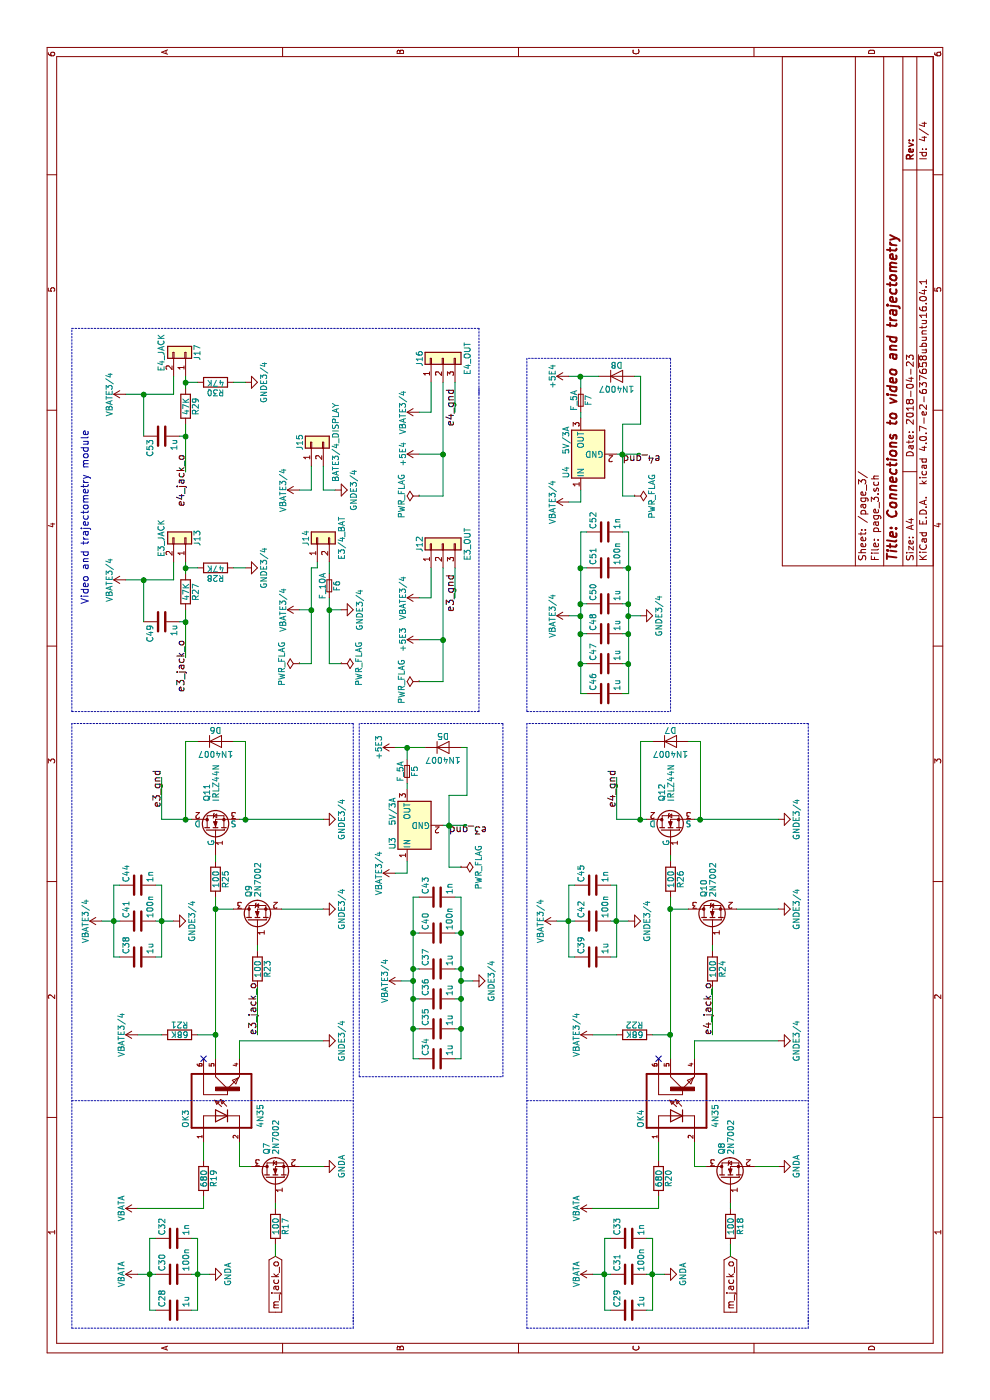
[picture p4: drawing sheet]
EESchema Schematic File Version 2
LIBS:4N35
LIBS:jacks
LIBS:power
LIBS:power_local
LIBS:device
LIBS:switches
LIBS:relays
LIBS:motors
LIBS:transistors
LIBS:conn
LIBS:linear
LIBS:regul
LIBS:74xx
LIBS:cmos4000
LIBS:adc-dac
LIBS:memory
LIBS:xilinx
LIBS:microcontrollers
LIBS:dsp
LIBS:microchip
LIBS:analog_switches
LIBS:motorola
LIBS:texas
LIBS:intel
LIBS:audio
LIBS:interface
LIBS:digital-audio
LIBS:philips
LIBS:display
LIBS:cypress
LIBS:siliconi
LIBS:opto
LIBS:atmel
LIBS:contrib
LIBS:valves
LIBS:power_supply-cache
EELAYER 25 0
EELAYER END
$Descr A4 11693 8268
encoding utf-8
Sheet 4 4
Title "Connections to video and trajectometry"
Date "2018-04-23"
Rev ""
Comp ""
Comment1 ""
Comment2 ""
Comment3 ""
Comment4 ""
$EndDescr
$Comp
L 4N35 OK?
U 1 1
P 2550 1800
AR Path="/5ADD0C34" Ref="OK?"  Part="1" 
AR Path="/5ADC908E/5ADD0C34" Ref="OK?"  Part="1" 
AR Path="/5ADCC182/5ADD0C34" Ref="OK?"  Part="1" 
AR Path="/5ADD002E/5ADD0C34" Ref="OK3"  Part="1" 
F 0 "OK3" H 2275 2025 50  0000 L BNN
F 1 "4N35" H 2275 1400 50  0000 L BNN
F 2 "4N35:DIL06" H 2550 1800 50  0001 L BNN
F 3 "None" H 2550 1800 50  0001 L BNN
F 4 "General Purpose Phototransistor Optocoupler" H 2550 1800 50  0001 L BNN "Field4"
F 5 "DIP-6 Avago" H 2550 1800 50  0001 L BNN "Field5"
F 6 "Vishay Semiconductor" H 2550 1800 50  0001 L BNN "Field6"
F 7 "Unavailable" H 2550 1800 50  0001 L BNN "Field7"
F 8 "4N35" H 2550 1800 50  0001 L BNN "Field8"
	1    2550 1800
	1    0    0    -1  
$EndComp
NoConn ~ 2850 1700
$Comp
L IRLZ44N Q11
U 1 1
P 4750 1800
F 0 "Q11" H 5000 1875 50  0000 L CNN
F 1 "IRLZ44N" H 5000 1800 50  0000 L CNN
F 2 "TO_SOT_Packages_THT:TO-220-3_Horizontal" H 5000 1725 50  0001 L CIN
F 3 "" H 4750 1800 50  0001 L CNN
	1    4750 1800
	1    0    0    -1  
$EndComp
$Comp
L R R21
U 1 1
P 3050 1500
F 0 "R21" V 3130 1500 50  0000 C CNN
F 1 "68K" V 3050 1500 50  0000 C CNN
F 2 "Resistors_SMD:R_0805" V 2980 1500 50  0001 C CNN
F 3 "" H 3050 1500 50  0001 C CNN
	1    3050 1500
	1    0    0    -1  
$EndComp
$Comp
L GNDA #PWR061
U 1 1
P 1950 2700
F 0 "#PWR061" H 1950 2450 50  0001 C CNN
F 1 "GNDA" H 1950 2550 50  0000 C CNN
F 2 "" H 1950 2700 50  0001 C CNN
F 3 "" H 1950 2700 50  0001 C CNN
	1    1950 2700
	1    0    0    -1  
$EndComp
$Comp
L R R19
U 1 1
P 1850 1700
F 0 "R19" V 1930 1700 50  0000 C CNN
F 1 "680" V 1850 1700 50  0000 C CNN
F 2 "Resistors_SMD:R_0805" V 1780 1700 50  0001 C CNN
F 3 "" H 1850 1700 50  0001 C CNN
	1    1850 1700
	0    1    1    0   
$EndComp
$Comp
L VBATA #PWR062
U 1 1
P 1600 1150
F 0 "#PWR062" H 1600 1000 50  0001 C CNN
F 1 "VBATA" H 1600 1290 50  0000 C CNN
F 2 "" H 1600 1150 50  0001 C CNN
F 3 "" H 1600 1150 50  0001 C CNN
	1    1600 1150
	1    0    0    -1  
$EndComp
Text Label 4950 1350 0    60   ~ 0
e3_gnd
$Comp
L R R25
U 1 1
P 4350 1800
F 0 "R25" V 4430 1800 50  0000 C CNN
F 1 "100" V 4350 1800 50  0000 C CNN
F 2 "Resistors_SMD:R_0805" V 4280 1800 50  0001 C CNN
F 3 "" H 4350 1800 50  0001 C CNN
	1    4350 1800
	0    1    1    0   
$EndComp
$Comp
L D D6
U 1 1
P 5500 1800
F 0 "D6" H 5500 1900 50  0000 C CNN
F 1 "1N4007" H 5500 1700 50  0000 C CNN
F 2 "Diodes_THT:D_DO-41_SOD81_P7.62mm_Horizontal" H 5500 1800 50  0001 C CNN
F 3 "" H 5500 1800 50  0001 C CNN
	1    5500 1800
	0    1    1    0   
$EndComp
$Comp
L R R17
U 1 1
P 1450 2300
F 0 "R17" V 1530 2300 50  0000 C CNN
F 1 "100" V 1450 2300 50  0000 C CNN
F 2 "Resistors_SMD:R_0805" V 1380 2300 50  0001 C CNN
F 3 "" H 1450 2300 50  0001 C CNN
	1    1450 2300
	0    1    1    0   
$EndComp
$Comp
L R R23
U 1 1
P 3600 2150
F 0 "R23" V 3680 2150 50  0000 C CNN
F 1 "100" V 3600 2150 50  0000 C CNN
F 2 "Resistors_SMD:R_0805" V 3530 2150 50  0001 C CNN
F 3 "" H 3600 2150 50  0001 C CNN
	1    3600 2150
	0    1    1    0   
$EndComp
$Comp
L C C28
U 1 1
P 750 1450
F 0 "C28" H 775 1550 50  0000 L CNN
F 1 "1u" H 775 1350 50  0000 L CNN
F 2 "Capacitors_SMD:C_0805" H 788 1300 50  0001 C CNN
F 3 "" H 750 1450 50  0001 C CNN
	1    750  1450
	1    0    0    -1  
$EndComp
$Comp
L C C30
U 1 1
P 1050 1450
F 0 "C30" H 1075 1550 50  0000 L CNN
F 1 "100n" H 1075 1350 50  0000 L CNN
F 2 "Capacitors_SMD:C_0805" H 1088 1300 50  0001 C CNN
F 3 "" H 1050 1450 50  0001 C CNN
	1    1050 1450
	1    0    0    -1  
$EndComp
$Comp
L C C32
U 1 1
P 1350 1450
F 0 "C32" H 1375 1550 50  0000 L CNN
F 1 "1n" H 1375 1350 50  0000 L CNN
F 2 "Capacitors_SMD:C_0805" H 1388 1300 50  0001 C CNN
F 3 "" H 1350 1450 50  0001 C CNN
	1    1350 1450
	1    0    0    -1  
$EndComp
$Comp
L VBATA #PWR063
U 1 1
P 1050 1150
F 0 "#PWR063" H 1050 1000 50  0001 C CNN
F 1 "VBATA" H 1050 1290 50  0000 C CNN
F 2 "" H 1050 1150 50  0001 C CNN
F 3 "" H 1050 1150 50  0001 C CNN
	1    1050 1150
	1    0    0    -1  
$EndComp
$Comp
L GNDA #PWR064
U 1 1
P 1050 1750
F 0 "#PWR064" H 1050 1500 50  0001 C CNN
F 1 "GNDA" H 1050 1600 50  0000 C CNN
F 2 "" H 1050 1750 50  0001 C CNN
F 3 "" H 1050 1750 50  0001 C CNN
	1    1050 1750
	1    0    0    -1  
$EndComp
$Comp
L C C38
U 1 1
P 3700 1150
F 0 "C38" H 3725 1250 50  0000 L CNN
F 1 "1u" H 3725 1050 50  0000 L CNN
F 2 "Capacitors_SMD:C_0805" H 3738 1000 50  0001 C CNN
F 3 "" H 3700 1150 50  0001 C CNN
	1    3700 1150
	1    0    0    -1  
$EndComp
$Comp
L C C41
U 1 1
P 4000 1150
F 0 "C41" H 4025 1250 50  0000 L CNN
F 1 "100n" H 4025 1050 50  0000 L CNN
F 2 "Capacitors_SMD:C_0805" H 4038 1000 50  0001 C CNN
F 3 "" H 4000 1150 50  0001 C CNN
	1    4000 1150
	1    0    0    -1  
$EndComp
$Comp
L C C44
U 1 1
P 4300 1150
F 0 "C44" H 4325 1250 50  0000 L CNN
F 1 "1n" H 4325 1050 50  0000 L CNN
F 2 "Capacitors_SMD:C_0805" H 4338 1000 50  0001 C CNN
F 3 "" H 4300 1150 50  0001 C CNN
	1    4300 1150
	1    0    0    -1  
$EndComp
Text GLabel 1200 2300 0    60   Input ~ 0
m_jack_o
$Comp
L Conn_01x02 J13
U 1 1
P 7200 1550
F 0 "J13" H 7200 1650 50  0000 C CNN
F 1 "E3_JACK" H 7200 1350 50  0000 C CNN
F 2 "Wire_Pads:SolderWirePad_2x_1-5mmDrill" H 7200 1550 50  0001 C CNN
F 3 "" H 7200 1550 50  0001 C CNN
	1    7200 1550
	1    0    0    1   
$EndComp
$Comp
L C C49
U 1 1
P 6500 1350
F 0 "C49" H 6525 1450 50  0000 L CNN
F 1 "1u" H 6525 1250 50  0000 L CNN
F 2 "Capacitors_SMD:C_0805" H 6538 1200 50  0001 C CNN
F 3 "" H 6500 1350 50  0001 C CNN
	1    6500 1350
	-1   0    0    -1  
$EndComp
$Comp
L R R27
U 1 1
P 6750 1550
F 0 "R27" V 6830 1550 50  0000 C CNN
F 1 "47K" V 6750 1550 50  0000 C CNN
F 2 "Resistors_SMD:R_0805" V 6680 1550 50  0001 C CNN
F 3 "" H 6750 1550 50  0001 C CNN
	1    6750 1550
	0    -1   1    0   
$EndComp
$Comp
L R R28
U 1 1
P 6950 1800
F 0 "R28" V 7030 1800 50  0000 C CNN
F 1 "47K" V 6950 1800 50  0000 C CNN
F 2 "Resistors_SMD:R_0805" V 6880 1800 50  0001 C CNN
F 3 "" H 6950 1800 50  0001 C CNN
	1    6950 1800
	-1   0    0    -1  
$EndComp
Text Label 6350 1550 2    60   ~ 0
e3_jack_o
$Comp
L Conn_01x03 J12
U 1 1
P 7150 3700
F 0 "J12" H 7150 3900 50  0000 C CNN
F 1 "E3_OUT" H 7150 3500 50  0000 C CNN
F 2 "Wire_Pads:SolderWirePad_3x_1-5mmDrill" H 7150 3700 50  0001 C CNN
F 3 "" H 7150 3700 50  0001 C CNN
	1    7150 3700
	1    0    0    -1  
$EndComp
Text Label 6900 3800 2    60   ~ 0
e3_gnd
$Comp
L Conn_01x02 J14
U 1 1
P 7200 2650
F 0 "J14" H 7200 2750 50  0000 C CNN
F 1 "E3/4_BAT" H 7200 2450 50  0000 C CNN
F 2 "Wire_Pads:SolderWirePad_2x_1-5mmDrill" H 7200 2650 50  0001 C CNN
F 3 "" H 7200 2650 50  0001 C CNN
	1    7200 2650
	1    0    0    -1  
$EndComp
$Comp
L Conn_01x02 J15
U 1 1
P 8000 2600
F 0 "J15" H 8000 2700 50  0000 C CNN
F 1 "BATE3/4_DISPLAY" H 8000 2400 50  0000 C CNN
F 2 "Wire_Pads:SolderWirePad_2x_1-5mmDrill" H 8000 2600 50  0001 C CNN
F 3 "" H 8000 2600 50  0001 C CNN
	1    8000 2600
	1    0    0    -1  
$EndComp
Text Notes 6650 750  0    60   ~ 0
Video and trajectometry module
$Comp
L 5V/3A U3
U 1 1
P 4800 3400
F 0 "U3" H 4650 3525 50  0000 C CNN
F 1 "5V/3A" H 4800 3525 50  0000 L CNN
F 2 "regulator:5v_3a_regulator" H 4825 3250 50  0001 L CIN
F 3 "" H 4800 3350 50  0001 C CNN
	1    4800 3400
	1    0    0    -1  
$EndComp
Text Label 4800 3750 3    60   ~ 0
e3_gnd
$Comp
L D D5
U 1 1
P 5450 3700
F 0 "D5" H 5450 3800 50  0000 C CNN
F 1 "1N4007" H 5450 3600 50  0000 C CNN
F 2 "Diodes_THT:D_DO-41_SOD81_P7.62mm_Horizontal" H 5450 3700 50  0001 C CNN
F 3 "" H 5450 3700 50  0001 C CNN
	1    5450 3700
	0    1    1    0   
$EndComp
$Comp
L C C37
U 1 1
P 3600 3650
F 0 "C37" H 3625 3750 50  0000 L CNN
F 1 "1u" H 3625 3550 50  0000 L CNN
F 2 "Capacitors_SMD:C_0805" H 3638 3500 50  0001 C CNN
F 3 "" H 3600 3650 50  0001 C CNN
	1    3600 3650
	1    0    0    -1  
$EndComp
$Comp
L C C40
U 1 1
P 3900 3650
F 0 "C40" H 3925 3750 50  0000 L CNN
F 1 "100n" H 3925 3550 50  0000 L CNN
F 2 "Capacitors_SMD:C_0805" H 3938 3500 50  0001 C CNN
F 3 "" H 3900 3650 50  0001 C CNN
	1    3900 3650
	1    0    0    -1  
$EndComp
$Comp
L C C43
U 1 1
P 4200 3650
F 0 "C43" H 4225 3750 50  0000 L CNN
F 1 "1n" H 4225 3550 50  0000 L CNN
F 2 "Capacitors_SMD:C_0805" H 4238 3500 50  0001 C CNN
F 3 "" H 4200 3650 50  0001 C CNN
	1    4200 3650
	1    0    0    -1  
$EndComp
$Comp
L C C36
U 1 1
P 3350 3650
F 0 "C36" H 3375 3750 50  0000 L CNN
F 1 "1u" H 3375 3550 50  0000 L CNN
F 2 "Capacitors_SMD:C_0805" H 3388 3500 50  0001 C CNN
F 3 "" H 3350 3650 50  0001 C CNN
	1    3350 3650
	1    0    0    -1  
$EndComp
$Comp
L C C35
U 1 1
P 3100 3650
F 0 "C35" H 3125 3750 50  0000 L CNN
F 1 "1u" H 3125 3550 50  0000 L CNN
F 2 "Capacitors_SMD:C_0805" H 3138 3500 50  0001 C CNN
F 3 "" H 3100 3650 50  0001 C CNN
	1    3100 3650
	1    0    0    -1  
$EndComp
$Comp
L C C34
U 1 1
P 2850 3650
F 0 "C34" H 2875 3750 50  0000 L CNN
F 1 "1u" H 2875 3550 50  0000 L CNN
F 2 "Capacitors_SMD:C_0805" H 2888 3500 50  0001 C CNN
F 3 "" H 2850 3650 50  0001 C CNN
	1    2850 3650
	1    0    0    -1  
$EndComp
$Comp
L VBATE3/4 #PWR065
U 1 1
P 3050 1150
F 0 "#PWR065" H 3050 1000 50  0001 C CNN
F 1 "VBATE3/4" H 3050 1290 50  0000 C CNN
F 2 "" H 3050 1150 50  0001 C CNN
F 3 "" H 3050 1150 50  0001 C CNN
	1    3050 1150
	1    0    0    -1  
$EndComp
$Comp
L VBATE3/4 #PWR066
U 1 1
P 4000 850
F 0 "#PWR066" H 4000 700 50  0001 C CNN
F 1 "VBATE3/4" H 4000 990 50  0000 C CNN
F 2 "" H 4000 850 50  0001 C CNN
F 3 "" H 4000 850 50  0001 C CNN
	1    4000 850 
	1    0    0    -1  
$EndComp
$Comp
L VBATE3/4 #PWR067
U 1 1
P 6850 1050
F 0 "#PWR067" H 6850 900 50  0001 C CNN
F 1 "VBATE3/4" H 6850 1190 50  0000 C CNN
F 2 "" H 6850 1050 50  0001 C CNN
F 3 "" H 6850 1050 50  0001 C CNN
	1    6850 1050
	1    0    0    -1  
$EndComp
$Comp
L VBATE3/4 #PWR068
U 1 1
P 7600 2500
F 0 "#PWR068" H 7600 2350 50  0001 C CNN
F 1 "VBATE3/4" H 7600 2640 50  0000 C CNN
F 2 "" H 7600 2500 50  0001 C CNN
F 3 "" H 7600 2500 50  0001 C CNN
	1    7600 2500
	1    0    0    -1  
$EndComp
$Comp
L VBATE3/4 #PWR069
U 1 1
P 6600 2500
F 0 "#PWR069" H 6600 2350 50  0001 C CNN
F 1 "VBATE3/4" H 6600 2640 50  0000 C CNN
F 2 "" H 6600 2500 50  0001 C CNN
F 3 "" H 6600 2500 50  0001 C CNN
	1    6600 2500
	1    0    0    -1  
$EndComp
$Comp
L VBATE3/4 #PWR070
U 1 1
P 6700 3500
F 0 "#PWR070" H 6700 3350 50  0001 C CNN
F 1 "VBATE3/4" H 6700 3640 50  0000 C CNN
F 2 "" H 6700 3500 50  0001 C CNN
F 3 "" H 6700 3500 50  0001 C CNN
	1    6700 3500
	1    0    0    -1  
$EndComp
$Comp
L VBATE3/4 #PWR071
U 1 1
P 4400 3300
F 0 "#PWR071" H 4400 3150 50  0001 C CNN
F 1 "VBATE3/4" H 4400 3440 50  0000 C CNN
F 2 "" H 4400 3300 50  0001 C CNN
F 3 "" H 4400 3300 50  0001 C CNN
	1    4400 3300
	1    0    0    -1  
$EndComp
$Comp
L VBATE3/4 #PWR072
U 1 1
P 3500 3350
F 0 "#PWR072" H 3500 3200 50  0001 C CNN
F 1 "VBATE3/4" H 3500 3490 50  0000 C CNN
F 2 "" H 3500 3350 50  0001 C CNN
F 3 "" H 3500 3350 50  0001 C CNN
	1    3500 3350
	1    0    0    -1  
$EndComp
$Comp
L +5E3 #PWR073
U 1 1
P 5450 3300
F 0 "#PWR073" H 5450 3150 50  0001 C CNN
F 1 "+5E3" H 5450 3440 50  0000 C CNN
F 2 "" H 5450 3300 50  0001 C CNN
F 3 "" H 5450 3300 50  0001 C CNN
	1    5450 3300
	1    0    0    -1  
$EndComp
$Comp
L +5E3 #PWR074
U 1 1
P 6350 3500
F 0 "#PWR074" H 6350 3350 50  0001 C CNN
F 1 "+5E3" H 6350 3640 50  0000 C CNN
F 2 "" H 6350 3500 50  0001 C CNN
F 3 "" H 6350 3500 50  0001 C CNN
	1    6350 3500
	1    0    0    -1  
$EndComp
$Comp
L GNDE3/4 #PWR075
U 1 1
P 3000 2700
F 0 "#PWR075" H 3000 2450 50  0001 C CNN
F 1 "GNDE3/4" H 3000 2550 50  0000 C CNN
F 2 "" H 3000 2700 50  0001 C CNN
F 3 "" H 3000 2700 50  0001 C CNN
	1    3000 2700
	1    0    0    -1  
$EndComp
$Comp
L GNDE3/4 #PWR076
U 1 1
P 4100 2700
F 0 "#PWR076" H 4100 2450 50  0001 C CNN
F 1 "GNDE3/4" H 4100 2550 50  0000 C CNN
F 2 "" H 4100 2700 50  0001 C CNN
F 3 "" H 4100 2700 50  0001 C CNN
	1    4100 2700
	1    0    0    -1  
$EndComp
$Comp
L GNDE3/4 #PWR077
U 1 1
P 4850 2700
F 0 "#PWR077" H 4850 2450 50  0001 C CNN
F 1 "GNDE3/4" H 4850 2550 50  0000 C CNN
F 2 "" H 4850 2700 50  0001 C CNN
F 3 "" H 4850 2700 50  0001 C CNN
	1    4850 2700
	1    0    0    -1  
$EndComp
$Comp
L GNDE3/4 #PWR078
U 1 1
P 6950 2050
F 0 "#PWR078" H 6950 1800 50  0001 C CNN
F 1 "GNDE3/4" H 6950 1900 50  0000 C CNN
F 2 "" H 6950 2050 50  0001 C CNN
F 3 "" H 6950 2050 50  0001 C CNN
	1    6950 2050
	1    0    0    -1  
$EndComp
$Comp
L GNDE3/4 #PWR079
U 1 1
P 7600 2800
F 0 "#PWR079" H 7600 2550 50  0001 C CNN
F 1 "GNDE3/4" H 7600 2650 50  0000 C CNN
F 2 "" H 7600 2800 50  0001 C CNN
F 3 "" H 7600 2800 50  0001 C CNN
	1    7600 2800
	1    0    0    -1  
$EndComp
$Comp
L GNDE3/4 #PWR080
U 1 1
P 6600 2850
F 0 "#PWR080" H 6600 2600 50  0001 C CNN
F 1 "GNDE3/4" H 6600 2700 50  0000 C CNN
F 2 "" H 6600 2850 50  0001 C CNN
F 3 "" H 6600 2850 50  0001 C CNN
	1    6600 2850
	1    0    0    -1  
$EndComp
$Comp
L GNDE3/4 #PWR081
U 1 1
P 3500 3950
F 0 "#PWR081" H 3500 3700 50  0001 C CNN
F 1 "GNDE3/4" H 3500 3800 50  0000 C CNN
F 2 "" H 3500 3950 50  0001 C CNN
F 3 "" H 3500 3950 50  0001 C CNN
	1    3500 3950
	1    0    0    -1  
$EndComp
$Comp
L Conn_01x03 J16
U 1 1
P 8700 3700
F 0 "J16" H 8700 3900 50  0000 C CNN
F 1 "E4_OUT" H 8700 3500 50  0000 C CNN
F 2 "Wire_Pads:SolderWirePad_3x_1-5mmDrill" H 8700 3700 50  0001 C CNN
F 3 "" H 8700 3700 50  0001 C CNN
	1    8700 3700
	1    0    0    -1  
$EndComp
Text Label 8450 3800 2    60   ~ 0
e4_gnd
$Comp
L VBATE3/4 #PWR082
U 1 1
P 8250 3500
F 0 "#PWR082" H 8250 3350 50  0001 C CNN
F 1 "VBATE3/4" H 8250 3640 50  0000 C CNN
F 2 "" H 8250 3500 50  0001 C CNN
F 3 "" H 8250 3500 50  0001 C CNN
	1    8250 3500
	1    0    0    -1  
$EndComp
$Comp
L 4N35 OK?
U 1 1
P 2550 5600
AR Path="/5ADD42EF" Ref="OK?"  Part="1" 
AR Path="/5ADC908E/5ADD42EF" Ref="OK?"  Part="1" 
AR Path="/5ADCC182/5ADD42EF" Ref="OK?"  Part="1" 
AR Path="/5ADD002E/5ADD42EF" Ref="OK4"  Part="1" 
F 0 "OK4" H 2275 5825 50  0000 L BNN
F 1 "4N35" H 2275 5200 50  0000 L BNN
F 2 "4N35:DIL06" H 2550 5600 50  0001 L BNN
F 3 "None" H 2550 5600 50  0001 L BNN
F 4 "General Purpose Phototransistor Optocoupler" H 2550 5600 50  0001 L BNN "Field4"
F 5 "DIP-6 Avago" H 2550 5600 50  0001 L BNN "Field5"
F 6 "Vishay Semiconductor" H 2550 5600 50  0001 L BNN "Field6"
F 7 "Unavailable" H 2550 5600 50  0001 L BNN "Field7"
F 8 "4N35" H 2550 5600 50  0001 L BNN "Field8"
	1    2550 5600
	1    0    0    -1  
$EndComp
NoConn ~ 2850 5500
$Comp
L IRLZ44N Q12
U 1 1
P 4750 5600
F 0 "Q12" H 5000 5675 50  0000 L CNN
F 1 "IRLZ44N" H 5000 5600 50  0000 L CNN
F 2 "TO_SOT_Packages_THT:TO-220-3_Horizontal" H 5000 5525 50  0001 L CIN
F 3 "" H 4750 5600 50  0001 L CNN
	1    4750 5600
	1    0    0    -1  
$EndComp
$Comp
L R R22
U 1 1
P 3050 5300
F 0 "R22" V 3130 5300 50  0000 C CNN
F 1 "68K" V 3050 5300 50  0000 C CNN
F 2 "Resistors_SMD:R_0805" V 2980 5300 50  0001 C CNN
F 3 "" H 3050 5300 50  0001 C CNN
	1    3050 5300
	1    0    0    -1  
$EndComp
$Comp
L GNDA #PWR083
U 1 1
P 1950 6500
F 0 "#PWR083" H 1950 6250 50  0001 C CNN
F 1 "GNDA" H 1950 6350 50  0000 C CNN
F 2 "" H 1950 6500 50  0001 C CNN
F 3 "" H 1950 6500 50  0001 C CNN
	1    1950 6500
	1    0    0    -1  
$EndComp
$Comp
L R R20
U 1 1
P 1850 5500
F 0 "R20" V 1930 5500 50  0000 C CNN
F 1 "680" V 1850 5500 50  0000 C CNN
F 2 "Resistors_SMD:R_0805" V 1780 5500 50  0001 C CNN
F 3 "" H 1850 5500 50  0001 C CNN
	1    1850 5500
	0    1    1    0   
$EndComp
$Comp
L VBATA #PWR084
U 1 1
P 1600 4950
F 0 "#PWR084" H 1600 4800 50  0001 C CNN
F 1 "VBATA" H 1600 5090 50  0000 C CNN
F 2 "" H 1600 4950 50  0001 C CNN
F 3 "" H 1600 4950 50  0001 C CNN
	1    1600 4950
	1    0    0    -1  
$EndComp
Text Label 4950 5150 0    60   ~ 0
e4_gnd
$Comp
L R R26
U 1 1
P 4350 5600
F 0 "R26" V 4430 5600 50  0000 C CNN
F 1 "100" V 4350 5600 50  0000 C CNN
F 2 "Resistors_SMD:R_0805" V 4280 5600 50  0001 C CNN
F 3 "" H 4350 5600 50  0001 C CNN
	1    4350 5600
	0    1    1    0   
$EndComp
$Comp
L D D7
U 1 1
P 5500 5600
F 0 "D7" H 5500 5700 50  0000 C CNN
F 1 "1N4007" H 5500 5500 50  0000 C CNN
F 2 "Diodes_THT:D_DO-41_SOD81_P7.62mm_Horizontal" H 5500 5600 50  0001 C CNN
F 3 "" H 5500 5600 50  0001 C CNN
	1    5500 5600
	0    1    1    0   
$EndComp
$Comp
L R R18
U 1 1
P 1450 6100
F 0 "R18" V 1530 6100 50  0000 C CNN
F 1 "100" V 1450 6100 50  0000 C CNN
F 2 "Resistors_SMD:R_0805" V 1380 6100 50  0001 C CNN
F 3 "" H 1450 6100 50  0001 C CNN
	1    1450 6100
	0    1    1    0   
$EndComp
$Comp
L R R24
U 1 1
P 3600 5950
F 0 "R24" V 3680 5950 50  0000 C CNN
F 1 "100" V 3600 5950 50  0000 C CNN
F 2 "Resistors_SMD:R_0805" V 3530 5950 50  0001 C CNN
F 3 "" H 3600 5950 50  0001 C CNN
	1    3600 5950
	0    1    1    0   
$EndComp
$Comp
L C C29
U 1 1
P 750 5250
F 0 "C29" H 775 5350 50  0000 L CNN
F 1 "1u" H 775 5150 50  0000 L CNN
F 2 "Capacitors_SMD:C_0805" H 788 5100 50  0001 C CNN
F 3 "" H 750 5250 50  0001 C CNN
	1    750  5250
	1    0    0    -1  
$EndComp
$Comp
L C C31
U 1 1
P 1050 5250
F 0 "C31" H 1075 5350 50  0000 L CNN
F 1 "100n" H 1075 5150 50  0000 L CNN
F 2 "Capacitors_SMD:C_0805" H 1088 5100 50  0001 C CNN
F 3 "" H 1050 5250 50  0001 C CNN
	1    1050 5250
	1    0    0    -1  
$EndComp
$Comp
L C C33
U 1 1
P 1350 5250
F 0 "C33" H 1375 5350 50  0000 L CNN
F 1 "1n" H 1375 5150 50  0000 L CNN
F 2 "Capacitors_SMD:C_0805" H 1388 5100 50  0001 C CNN
F 3 "" H 1350 5250 50  0001 C CNN
	1    1350 5250
	1    0    0    -1  
$EndComp
$Comp
L VBATA #PWR085
U 1 1
P 1050 4950
F 0 "#PWR085" H 1050 4800 50  0001 C CNN
F 1 "VBATA" H 1050 5090 50  0000 C CNN
F 2 "" H 1050 4950 50  0001 C CNN
F 3 "" H 1050 4950 50  0001 C CNN
	1    1050 4950
	1    0    0    -1  
$EndComp
$Comp
L GNDA #PWR086
U 1 1
P 1050 5550
F 0 "#PWR086" H 1050 5300 50  0001 C CNN
F 1 "GNDA" H 1050 5400 50  0000 C CNN
F 2 "" H 1050 5550 50  0001 C CNN
F 3 "" H 1050 5550 50  0001 C CNN
	1    1050 5550
	1    0    0    -1  
$EndComp
$Comp
L C C39
U 1 1
P 3700 4950
F 0 "C39" H 3725 5050 50  0000 L CNN
F 1 "1u" H 3725 4850 50  0000 L CNN
F 2 "Capacitors_SMD:C_0805" H 3738 4800 50  0001 C CNN
F 3 "" H 3700 4950 50  0001 C CNN
	1    3700 4950
	1    0    0    -1  
$EndComp
$Comp
L C C42
U 1 1
P 4000 4950
F 0 "C42" H 4025 5050 50  0000 L CNN
F 1 "100n" H 4025 4850 50  0000 L CNN
F 2 "Capacitors_SMD:C_0805" H 4038 4800 50  0001 C CNN
F 3 "" H 4000 4950 50  0001 C CNN
	1    4000 4950
	1    0    0    -1  
$EndComp
$Comp
L C C45
U 1 1
P 4300 4950
F 0 "C45" H 4325 5050 50  0000 L CNN
F 1 "1n" H 4325 4850 50  0000 L CNN
F 2 "Capacitors_SMD:C_0805" H 4338 4800 50  0001 C CNN
F 3 "" H 4300 4950 50  0001 C CNN
	1    4300 4950
	1    0    0    -1  
$EndComp
Text GLabel 1200 6100 0    60   Input ~ 0
m_jack_o
$Comp
L C C50
U 1 1
P 6650 5050
F 0 "C50" H 6675 5150 50  0000 L CNN
F 1 "1u" H 6675 4950 50  0000 L CNN
F 2 "Capacitors_SMD:C_0805" H 6688 4900 50  0001 C CNN
F 3 "" H 6650 5050 50  0001 C CNN
	1    6650 5050
	1    0    0    -1  
$EndComp
$Comp
L C C51
U 1 1
P 6950 5050
F 0 "C51" H 6975 5150 50  0000 L CNN
F 1 "100n" H 6975 4950 50  0000 L CNN
F 2 "Capacitors_SMD:C_0805" H 6988 4900 50  0001 C CNN
F 3 "" H 6950 5050 50  0001 C CNN
	1    6950 5050
	1    0    0    -1  
$EndComp
$Comp
L C C52
U 1 1
P 7250 5050
F 0 "C52" H 7275 5150 50  0000 L CNN
F 1 "1n" H 7275 4950 50  0000 L CNN
F 2 "Capacitors_SMD:C_0805" H 7288 4900 50  0001 C CNN
F 3 "" H 7250 5050 50  0001 C CNN
	1    7250 5050
	1    0    0    -1  
$EndComp
$Comp
L C C48
U 1 1
P 6400 5050
F 0 "C48" H 6425 5150 50  0000 L CNN
F 1 "1u" H 6425 4950 50  0000 L CNN
F 2 "Capacitors_SMD:C_0805" H 6438 4900 50  0001 C CNN
F 3 "" H 6400 5050 50  0001 C CNN
	1    6400 5050
	1    0    0    -1  
$EndComp
$Comp
L C C47
U 1 1
P 6150 5050
F 0 "C47" H 6175 5150 50  0000 L CNN
F 1 "1u" H 6175 4950 50  0000 L CNN
F 2 "Capacitors_SMD:C_0805" H 6188 4900 50  0001 C CNN
F 3 "" H 6150 5050 50  0001 C CNN
	1    6150 5050
	1    0    0    -1  
$EndComp
$Comp
L C C46
U 1 1
P 5900 5050
F 0 "C46" H 5925 5150 50  0000 L CNN
F 1 "1u" H 5925 4950 50  0000 L CNN
F 2 "Capacitors_SMD:C_0805" H 5938 4900 50  0001 C CNN
F 3 "" H 5900 5050 50  0001 C CNN
	1    5900 5050
	1    0    0    -1  
$EndComp
$Comp
L VBATE3/4 #PWR087
U 1 1
P 3050 4950
F 0 "#PWR087" H 3050 4800 50  0001 C CNN
F 1 "VBATE3/4" H 3050 5090 50  0000 C CNN
F 2 "" H 3050 4950 50  0001 C CNN
F 3 "" H 3050 4950 50  0001 C CNN
	1    3050 4950
	1    0    0    -1  
$EndComp
$Comp
L VBATE3/4 #PWR088
U 1 1
P 4000 4650
F 0 "#PWR088" H 4000 4500 50  0001 C CNN
F 1 "VBATE3/4" H 4000 4790 50  0000 C CNN
F 2 "" H 4000 4650 50  0001 C CNN
F 3 "" H 4000 4650 50  0001 C CNN
	1    4000 4650
	1    0    0    -1  
$EndComp
$Comp
L VBATE3/4 #PWR089
U 1 1
P 6550 4750
F 0 "#PWR089" H 6550 4600 50  0001 C CNN
F 1 "VBATE3/4" H 6550 4890 50  0000 C CNN
F 2 "" H 6550 4750 50  0001 C CNN
F 3 "" H 6550 4750 50  0001 C CNN
	1    6550 4750
	1    0    0    -1  
$EndComp
$Comp
L GNDE3/4 #PWR090
U 1 1
P 3000 6500
F 0 "#PWR090" H 3000 6250 50  0001 C CNN
F 1 "GNDE3/4" H 3000 6350 50  0000 C CNN
F 2 "" H 3000 6500 50  0001 C CNN
F 3 "" H 3000 6500 50  0001 C CNN
	1    3000 6500
	1    0    0    -1  
$EndComp
$Comp
L GNDE3/4 #PWR091
U 1 1
P 4100 6500
F 0 "#PWR091" H 4100 6250 50  0001 C CNN
F 1 "GNDE3/4" H 4100 6350 50  0000 C CNN
F 2 "" H 4100 6500 50  0001 C CNN
F 3 "" H 4100 6500 50  0001 C CNN
	1    4100 6500
	1    0    0    -1  
$EndComp
$Comp
L GNDE3/4 #PWR092
U 1 1
P 4850 6500
F 0 "#PWR092" H 4850 6250 50  0001 C CNN
F 1 "GNDE3/4" H 4850 6350 50  0000 C CNN
F 2 "" H 4850 6500 50  0001 C CNN
F 3 "" H 4850 6500 50  0001 C CNN
	1    4850 6500
	1    0    0    -1  
$EndComp
$Comp
L GNDE3/4 #PWR093
U 1 1
P 6550 5350
F 0 "#PWR093" H 6550 5100 50  0001 C CNN
F 1 "GNDE3/4" H 6550 5200 50  0000 C CNN
F 2 "" H 6550 5350 50  0001 C CNN
F 3 "" H 6550 5350 50  0001 C CNN
	1    6550 5350
	1    0    0    -1  
$EndComp
$Comp
L +5E4 #PWR094
U 1 1
P 7900 3500
F 0 "#PWR094" H 7900 3350 50  0001 C CNN
F 1 "+5E4" H 7900 3640 50  0000 C CNN
F 2 "" H 7900 3500 50  0001 C CNN
F 3 "" H 7900 3500 50  0001 C CNN
	1    7900 3500
	1    0    0    -1  
$EndComp
$Comp
L Fuse_Small F6
U 1 1
P 6800 2750
F 0 "F6" H 6800 2690 50  0000 C CNN
F 1 "F_10A" H 6800 2810 50  0000 C CNN
F 2 "fuse:NANO2_SMD" H 6800 2750 50  0001 C CNN
F 3 "" H 6800 2750 50  0001 C CNN
	1    6800 2750
	1    0    0    -1  
$EndComp
$Comp
L Fuse_Small F5
U 1 1
P 5250 3400
F 0 "F5" H 5250 3340 50  0000 C CNN
F 1 "F_5A" H 5250 3460 50  0000 C CNN
F 2 "fuse:NANO2_SMD" H 5250 3400 50  0001 C CNN
F 3 "" H 5250 3400 50  0001 C CNN
	1    5250 3400
	1    0    0    -1  
$EndComp
$Comp
L 5V/3A U4
U 1 1
P 7900 4850
F 0 "U4" H 7750 4975 50  0000 C CNN
F 1 "5V/3A" H 7900 4975 50  0000 L CNN
F 2 "regulator:5v_3a_regulator" H 7925 4700 50  0001 L CIN
F 3 "" H 7900 4800 50  0001 C CNN
	1    7900 4850
	1    0    0    -1  
$EndComp
Text Label 7900 5200 3    60   ~ 0
e4_gnd
$Comp
L D D8
U 1 1
P 8550 5150
F 0 "D8" H 8550 5250 50  0000 C CNN
F 1 "1N4007" H 8550 5050 50  0000 C CNN
F 2 "Diodes_THT:D_DO-41_SOD81_P7.62mm_Horizontal" H 8550 5150 50  0001 C CNN
F 3 "" H 8550 5150 50  0001 C CNN
	1    8550 5150
	0    1    1    0   
$EndComp
$Comp
L VBATE3/4 #PWR095
U 1 1
P 7500 4750
F 0 "#PWR095" H 7500 4600 50  0001 C CNN
F 1 "VBATE3/4" H 7500 4890 50  0000 C CNN
F 2 "" H 7500 4750 50  0001 C CNN
F 3 "" H 7500 4750 50  0001 C CNN
	1    7500 4750
	1    0    0    -1  
$EndComp
$Comp
L Fuse_Small F7
U 1 1
P 8350 4850
F 0 "F7" H 8350 4790 50  0000 C CNN
F 1 "F_5A" H 8350 4910 50  0000 C CNN
F 2 "fuse:NANO2_SMD" H 8350 4850 50  0001 C CNN
F 3 "" H 8350 4850 50  0001 C CNN
	1    8350 4850
	1    0    0    -1  
$EndComp
$Comp
L +5E4 #PWR096
U 1 1
P 8550 4750
F 0 "#PWR096" H 8550 4600 50  0001 C CNN
F 1 "+5E4" H 8550 4890 50  0000 C CNN
F 2 "" H 8550 4750 50  0001 C CNN
F 3 "" H 8550 4750 50  0001 C CNN
	1    8550 4750
	1    0    0    -1  
$EndComp
Text Label 3050 2150 0    60   ~ 0
e3_jack_o
$Comp
L PWR_FLAG #FLG097
U 1 1
P 6150 2500
F 0 "#FLG097" H 6150 2575 50  0001 C CNN
F 1 "PWR_FLAG" H 6150 2650 50  0000 C CNN
F 2 "" H 6150 2500 50  0001 C CNN
F 3 "" H 6150 2500 50  0001 C CNN
	1    6150 2500
	1    0    0    -1  
$EndComp
$Comp
L PWR_FLAG #FLG098
U 1 1
P 6150 2850
F 0 "#FLG098" H 6150 2925 50  0001 C CNN
F 1 "PWR_FLAG" H 6150 3000 50  0000 C CNN
F 2 "" H 6150 2850 50  0001 C CNN
F 3 "" H 6150 2850 50  0001 C CNN
	1    6150 2850
	-1   0    0    1   
$EndComp
$Comp
L PWR_FLAG #FLG099
U 1 1
P 7550 5300
F 0 "#FLG099" H 7550 5375 50  0001 C CNN
F 1 "PWR_FLAG" H 7550 5450 50  0000 C CNN
F 2 "" H 7550 5300 50  0001 C CNN
F 3 "" H 7550 5300 50  0001 C CNN
	1    7550 5300
	-1   0    0    1   
$EndComp
$Comp
L PWR_FLAG #FLG0100
U 1 1
P 4450 3850
F 0 "#FLG0100" H 4450 3925 50  0001 C CNN
F 1 "PWR_FLAG" H 4450 4000 50  0000 C CNN
F 2 "" H 4450 3850 50  0001 C CNN
F 3 "" H 4450 3850 50  0001 C CNN
	1    4450 3850
	-1   0    0    1   
$EndComp
Text Label 3050 5950 0    60   ~ 0
e4_jack_o
$Comp
L PWR_FLAG #FLG0101
U 1 1
P 6000 3500
F 0 "#FLG0101" H 6000 3575 50  0001 C CNN
F 1 "PWR_FLAG" H 6000 3650 50  0000 C CNN
F 2 "" H 6000 3500 50  0001 C CNN
F 3 "" H 6000 3500 50  0001 C CNN
	1    6000 3500
	1    0    0    -1  
$EndComp
$Comp
L Conn_01x02 J17
U 1 1
P 8750 1550
F 0 "J17" H 8750 1650 50  0000 C CNN
F 1 "E4_JACK" H 8750 1350 50  0000 C CNN
F 2 "Wire_Pads:SolderWirePad_2x_1-5mmDrill" H 8750 1550 50  0001 C CNN
F 3 "" H 8750 1550 50  0001 C CNN
	1    8750 1550
	1    0    0    1   
$EndComp
$Comp
L C C53
U 1 1
P 8050 1350
F 0 "C53" H 8075 1450 50  0000 L CNN
F 1 "1u" H 8075 1250 50  0000 L CNN
F 2 "Capacitors_SMD:C_0805" H 8088 1200 50  0001 C CNN
F 3 "" H 8050 1350 50  0001 C CNN
	1    8050 1350
	-1   0    0    -1  
$EndComp
$Comp
L R R29
U 1 1
P 8300 1550
F 0 "R29" V 8380 1550 50  0000 C CNN
F 1 "47K" V 8300 1550 50  0000 C CNN
F 2 "Resistors_SMD:R_0805" V 8230 1550 50  0001 C CNN
F 3 "" H 8300 1550 50  0001 C CNN
	1    8300 1550
	0    -1   1    0   
$EndComp
$Comp
L R R30
U 1 1
P 8500 1800
F 0 "R30" V 8580 1800 50  0000 C CNN
F 1 "47K" V 8500 1800 50  0000 C CNN
F 2 "Resistors_SMD:R_0805" V 8430 1800 50  0001 C CNN
F 3 "" H 8500 1800 50  0001 C CNN
	1    8500 1800
	-1   0    0    -1  
$EndComp
Text Label 7900 1550 2    60   ~ 0
e4_jack_o
$Comp
L VBATE3/4 #PWR0102
U 1 1
P 8400 1050
F 0 "#PWR0102" H 8400 900 50  0001 C CNN
F 1 "VBATE3/4" H 8400 1190 50  0000 C CNN
F 2 "" H 8400 1050 50  0001 C CNN
F 3 "" H 8400 1050 50  0001 C CNN
	1    8400 1050
	1    0    0    -1  
$EndComp
$Comp
L GNDE3/4 #PWR0103
U 1 1
P 8500 2050
F 0 "#PWR0103" H 8500 1800 50  0001 C CNN
F 1 "GNDE3/4" H 8500 1900 50  0000 C CNN
F 2 "" H 8500 2050 50  0001 C CNN
F 3 "" H 8500 2050 50  0001 C CNN
	1    8500 2050
	1    0    0    -1  
$EndComp
$Comp
L PWR_FLAG #FLG0104
U 1 1
P 7550 3500
F 0 "#FLG0104" H 7550 3575 50  0001 C CNN
F 1 "PWR_FLAG" H 7550 3650 50  0000 C CNN
F 2 "" H 7550 3500 50  0001 C CNN
F 3 "" H 7550 3500 50  0001 C CNN
	1    7550 3500
	1    0    0    -1  
$EndComp
Wire Wire Line
	1950 2100 1950 2000
Wire Wire Line
	1950 2000 2150 2000
Wire Wire Line
	2000 1700 2150 1700
Wire Wire Line
	1950 2500 1950 2700
Wire Notes Line
	2500 600  2500 2950
Wire Wire Line
	1600 1150 1600 1700
Wire Wire Line
	1600 1700 1700 1700
Wire Wire Line
	2850 2000 3000 2000
Wire Wire Line
	3000 2000 3000 2700
Wire Wire Line
	4100 2350 4100 2700
Wire Wire Line
	4850 2000 4850 2700
Wire Notes Line
	5650 2950 650  2950
Wire Wire Line
	4850 1350 4850 1600
Wire Wire Line
	4850 1350 5200 1350
Wire Wire Line
	3050 1150 3050 1350
Wire Wire Line
	5500 1650 5500 1550
Wire Wire Line
	5500 1550 4850 1550
Connection ~ 4850 1550
Wire Wire Line
	5500 1950 5500 2050
Wire Wire Line
	5500 2050 4850 2050
Connection ~ 4850 2050
Wire Wire Line
	1600 2300 1650 2300
Wire Wire Line
	3050 1650 3050 1800
Connection ~ 3050 1800
Wire Wire Line
	4500 1800 4550 1800
Wire Wire Line
	2850 1800 4200 1800
Wire Wire Line
	4100 1800 4100 1950
Connection ~ 4100 1800
Wire Wire Line
	3750 2150 3800 2150
Wire Wire Line
	750  1300 750  1250
Wire Wire Line
	750  1250 1350 1250
Wire Wire Line
	1050 1150 1050 1300
Wire Wire Line
	1350 1250 1350 1300
Connection ~ 1050 1250
Wire Wire Line
	750  1600 750  1650
Wire Wire Line
	750  1650 1350 1650
Wire Wire Line
	1350 1650 1350 1600
Wire Wire Line
	1050 1600 1050 1750
Connection ~ 1050 1650
Wire Wire Line
	3700 1000 3700 950 
Wire Wire Line
	3700 950  4300 950 
Wire Wire Line
	4000 850  4000 1000
Wire Wire Line
	4300 950  4300 1000
Connection ~ 4000 950 
Wire Wire Line
	3700 1300 3700 1350
Wire Wire Line
	3700 1350 4300 1350
Wire Wire Line
	4300 1350 4300 1300
Wire Wire Line
	4000 1300 4000 1450
Connection ~ 4000 1350
Wire Notes Line
	600  2950 700  2950
Wire Notes Line
	5650 2950 5650 600 
Wire Notes Line
	5650 600  600  600 
Wire Notes Line
	600  600  600  2950
Wire Wire Line
	1200 2300 1300 2300
Wire Wire Line
	6850 1050 6850 1450
Wire Wire Line
	6850 1200 6500 1200
Wire Wire Line
	6850 1450 7000 1450
Connection ~ 6850 1200
Wire Wire Line
	6900 1550 7000 1550
Wire Wire Line
	6200 1550 6600 1550
Wire Wire Line
	6500 1550 6500 1500
Wire Wire Line
	6950 1650 6950 1550
Connection ~ 6950 1550
Wire Wire Line
	6950 1950 6950 2050
Connection ~ 6500 1550
Wire Wire Line
	6700 3500 6700 3600
Wire Wire Line
	6700 3600 6950 3600
Wire Wire Line
	6700 3800 6950 3800
Wire Wire Line
	6000 3700 6950 3700
Wire Wire Line
	7600 2600 7800 2600
Wire Wire Line
	7600 2700 7800 2700
Wire Notes Line
	5750 600  5750 4000
Wire Notes Line
	5750 4000 8450 4000
Wire Notes Line
	5750 600  8950 600 
Wire Wire Line
	4800 3700 4800 3900
Wire Wire Line
	4400 3300 4400 3400
Wire Wire Line
	4400 3400 4500 3400
Wire Wire Line
	3600 3500 3600 3450
Wire Wire Line
	2850 3450 4200 3450
Wire Wire Line
	4200 3450 4200 3500
Connection ~ 3900 3450
Wire Wire Line
	3600 3800 3600 3850
Wire Wire Line
	2850 3850 4200 3850
Wire Wire Line
	4200 3850 4200 3800
Connection ~ 3900 3850
Wire Wire Line
	3350 3450 3350 3500
Connection ~ 3600 3450
Wire Wire Line
	3100 3450 3100 3500
Connection ~ 3350 3450
Wire Wire Line
	2850 3450 2850 3500
Connection ~ 3100 3450
Wire Wire Line
	3350 3800 3350 3850
Connection ~ 3600 3850
Wire Wire Line
	3100 3800 3100 3850
Connection ~ 3350 3850
Wire Wire Line
	2850 3800 2850 3850
Connection ~ 3100 3850
Wire Wire Line
	3900 3500 3900 3450
Wire Wire Line
	3900 3800 3900 3850
Wire Wire Line
	3500 3350 3500 3450
Connection ~ 3500 3450
Wire Wire Line
	3500 3950 3500 3850
Connection ~ 3500 3850
Wire Notes Line
	2700 3000 2700 4200
Wire Notes Line
	5650 4200 5650 3000
Wire Notes Line
	5650 3000 2700 3000
Wire Wire Line
	6350 3700 6350 3500
Wire Wire Line
	7600 2600 7600 2500
Wire Wire Line
	7600 2700 7600 2800
Wire Wire Line
	8250 3500 8250 3600
Wire Wire Line
	8250 3600 8500 3600
Wire Wire Line
	8250 3800 8500 3800
Wire Wire Line
	7550 3700 8500 3700
Wire Wire Line
	7900 3700 7900 3500
Wire Wire Line
	1950 5900 1950 5800
Wire Wire Line
	1950 5800 2150 5800
Wire Wire Line
	2000 5500 2150 5500
Wire Wire Line
	1950 6300 1950 6500
Wire Notes Line
	2500 4400 2500 6750
Wire Wire Line
	1600 4950 1600 5500
Wire Wire Line
	1600 5500 1700 5500
Wire Wire Line
	2850 5800 3000 5800
Wire Wire Line
	3000 5800 3000 6500
Wire Wire Line
	4100 6150 4100 6500
Wire Wire Line
	4850 5800 4850 6500
Wire Notes Line
	5650 6750 650  6750
Wire Wire Line
	4850 5150 4850 5400
Wire Wire Line
	4850 5150 5200 5150
Wire Wire Line
	3050 4950 3050 5150
Wire Wire Line
	5500 5450 5500 5350
Wire Wire Line
	5500 5350 4850 5350
Connection ~ 4850 5350
Wire Wire Line
	5500 5750 5500 5850
Wire Wire Line
	5500 5850 4850 5850
Connection ~ 4850 5850
Wire Wire Line
	1600 6100 1650 6100
Wire Wire Line
	3050 5450 3050 5600
Connection ~ 3050 5600
Wire Wire Line
	4500 5600 4550 5600
Wire Wire Line
	2850 5600 4200 5600
Wire Wire Line
	4100 5600 4100 5750
Connection ~ 4100 5600
Wire Wire Line
	3750 5950 3800 5950
Wire Wire Line
	750  5100 750  5050
Wire Wire Line
	750  5050 1350 5050
Wire Wire Line
	1050 4950 1050 5100
Wire Wire Line
	1350 5050 1350 5100
Connection ~ 1050 5050
Wire Wire Line
	750  5400 750  5450
Wire Wire Line
	750  5450 1350 5450
Wire Wire Line
	1350 5450 1350 5400
Wire Wire Line
	1050 5400 1050 5550
Connection ~ 1050 5450
Wire Wire Line
	3700 4800 3700 4750
Wire Wire Line
	3700 4750 4300 4750
Wire Wire Line
	4000 4650 4000 4800
Wire Wire Line
	4300 4750 4300 4800
Connection ~ 4000 4750
Wire Wire Line
	3700 5100 3700 5150
Wire Wire Line
	3700 5150 4300 5150
Wire Wire Line
	4300 5150 4300 5100
Wire Wire Line
	4000 5100 4000 5250
Connection ~ 4000 5150
Wire Notes Line
	600  6750 700  6750
Wire Notes Line
	600  4400 600  6750
Wire Wire Line
	1200 6100 1300 6100
Wire Wire Line
	6650 4900 6650 4850
Wire Wire Line
	5900 4850 7250 4850
Wire Wire Line
	7250 4850 7250 4900
Connection ~ 6950 4850
Wire Wire Line
	6650 5200 6650 5250
Wire Wire Line
	5900 5250 7250 5250
Wire Wire Line
	7250 5250 7250 5200
Connection ~ 6950 5250
Wire Wire Line
	6400 4850 6400 4900
Connection ~ 6650 4850
Wire Wire Line
	6150 4850 6150 4900
Connection ~ 6400 4850
Wire Wire Line
	5900 4850 5900 4900
Connection ~ 6150 4850
Wire Wire Line
	6400 5200 6400 5250
Connection ~ 6650 5250
Wire Wire Line
	6150 5200 6150 5250
Connection ~ 6400 5250
Wire Wire Line
	5900 5200 5900 5250
Connection ~ 6150 5250
Wire Wire Line
	6950 4900 6950 4850
Wire Wire Line
	6950 5200 6950 5250
Wire Wire Line
	6550 4750 6550 4850
Connection ~ 6550 4850
Wire Wire Line
	6550 5350 6550 5250
Connection ~ 6550 5250
Wire Notes Line
	5750 4400 5750 5600
Wire Notes Line
	5750 5600 8700 5600
Wire Notes Line
	8700 5600 8700 4400
Wire Notes Line
	8700 4400 5750 4400
Wire Notes Line
	2700 4200 5650 4200
Wire Notes Line
	5650 6750 5650 4400
Wire Notes Line
	5650 4400 600  4400
Wire Wire Line
	7000 2750 6900 2750
Wire Wire Line
	6150 2750 6700 2750
Wire Wire Line
	6600 2750 6600 2850
Wire Wire Line
	7000 2650 6950 2650
Wire Wire Line
	6950 2650 6950 2600
Wire Wire Line
	6950 2600 6150 2600
Wire Wire Line
	6600 2600 6600 2500
Wire Wire Line
	5450 3300 5450 3550
Wire Wire Line
	5450 3400 5350 3400
Wire Wire Line
	5450 3850 5450 3900
Wire Wire Line
	5450 3900 5050 3900
Wire Wire Line
	5050 3900 5050 3750
Wire Wire Line
	5050 3750 4450 3750
Connection ~ 4800 3750
Connection ~ 5450 3400
Wire Wire Line
	5100 3400 5150 3400
Wire Wire Line
	7900 5150 7900 5350
Wire Wire Line
	7500 4750 7500 4850
Wire Wire Line
	7500 4850 7600 4850
Wire Wire Line
	8550 4750 8550 5000
Wire Wire Line
	8550 4850 8450 4850
Wire Wire Line
	8550 5300 8550 5350
Wire Wire Line
	8550 5350 8150 5350
Wire Wire Line
	8150 5350 8150 5200
Wire Wire Line
	8150 5200 7550 5200
Connection ~ 7900 5200
Connection ~ 8550 4850
Wire Wire Line
	8200 4850 8250 4850
Wire Wire Line
	3450 2150 3050 2150
Wire Wire Line
	6150 2600 6150 2500
Connection ~ 6600 2600
Wire Wire Line
	6150 2850 6150 2750
Connection ~ 6600 2750
Wire Wire Line
	7550 5200 7550 5300
Wire Wire Line
	4450 3750 4450 3850
Wire Wire Line
	3450 5950 3050 5950
Wire Wire Line
	6000 3500 6000 3700
Connection ~ 6350 3700
Wire Wire Line
	8400 1050 8400 1450
Wire Wire Line
	8400 1200 8050 1200
Wire Wire Line
	8400 1450 8550 1450
Connection ~ 8400 1200
Wire Wire Line
	8450 1550 8550 1550
Wire Wire Line
	7750 1550 8150 1550
Wire Wire Line
	8050 1550 8050 1500
Wire Wire Line
	8500 1650 8500 1550
Connection ~ 8500 1550
Wire Wire Line
	8500 1950 8500 2050
Connection ~ 8050 1550
Wire Wire Line
	7550 3500 7550 3700
Connection ~ 7900 3700
Wire Notes Line
	8950 600  8950 4000
Wire Notes Line
	8950 4000 8400 4000
$Comp
L GNDE3/4 #PWR0105
U 1 1
P 4000 1450
F 0 "#PWR0105" H 4000 1200 50  0001 C CNN
F 1 "GNDE3/4" H 4000 1300 50  0000 C CNN
F 2 "" H 4000 1450 50  0001 C CNN
F 3 "" H 4000 1450 50  0001 C CNN
	1    4000 1450
	1    0    0    -1  
$EndComp
$Comp
L GNDE3/4 #PWR0106
U 1 1
P 4000 5250
F 0 "#PWR0106" H 4000 5000 50  0001 C CNN
F 1 "GNDE3/4" H 4000 5100 50  0000 C CNN
F 2 "" H 4000 5250 50  0001 C CNN
F 3 "" H 4000 5250 50  0001 C CNN
	1    4000 5250
	1    0    0    -1  
$EndComp
$Comp
L 2N7002 Q7
U 1 1
P 1850 2300
F 0 "Q7" H 2050 2375 50  0000 L CNN
F 1 "2N7002" H 2050 2300 50  0000 L CNN
F 2 "TO_SOT_Packages_SMD:SOT-23" H 2050 2225 50  0001 L CIN
F 3 "" H 1850 2300 50  0001 L CNN
	1    1850 2300
	1    0    0    -1  
$EndComp
$Comp
L 2N7002 Q9
U 1 1
P 4000 2150
F 0 "Q9" H 4200 2225 50  0000 L CNN
F 1 "2N7002" H 4200 2150 50  0000 L CNN
F 2 "TO_SOT_Packages_SMD:SOT-23" H 4200 2075 50  0001 L CIN
F 3 "" H 4000 2150 50  0001 L CNN
	1    4000 2150
	1    0    0    -1  
$EndComp
$Comp
L 2N7002 Q8
U 1 1
P 1850 6100
F 0 "Q8" H 2050 6175 50  0000 L CNN
F 1 "2N7002" H 2050 6100 50  0000 L CNN
F 2 "TO_SOT_Packages_SMD:SOT-23" H 2050 6025 50  0001 L CIN
F 3 "" H 1850 6100 50  0001 L CNN
	1    1850 6100
	1    0    0    -1  
$EndComp
$Comp
L 2N7002 Q10
U 1 1
P 4000 5950
F 0 "Q10" H 4200 6025 50  0000 L CNN
F 1 "2N7002" H 4200 5950 50  0000 L CNN
F 2 "TO_SOT_Packages_SMD:SOT-23" H 4200 5875 50  0001 L CIN
F 3 "" H 4000 5950 50  0001 L CNN
	1    4000 5950
	1    0    0    -1  
$EndComp
$EndSCHEMATC
